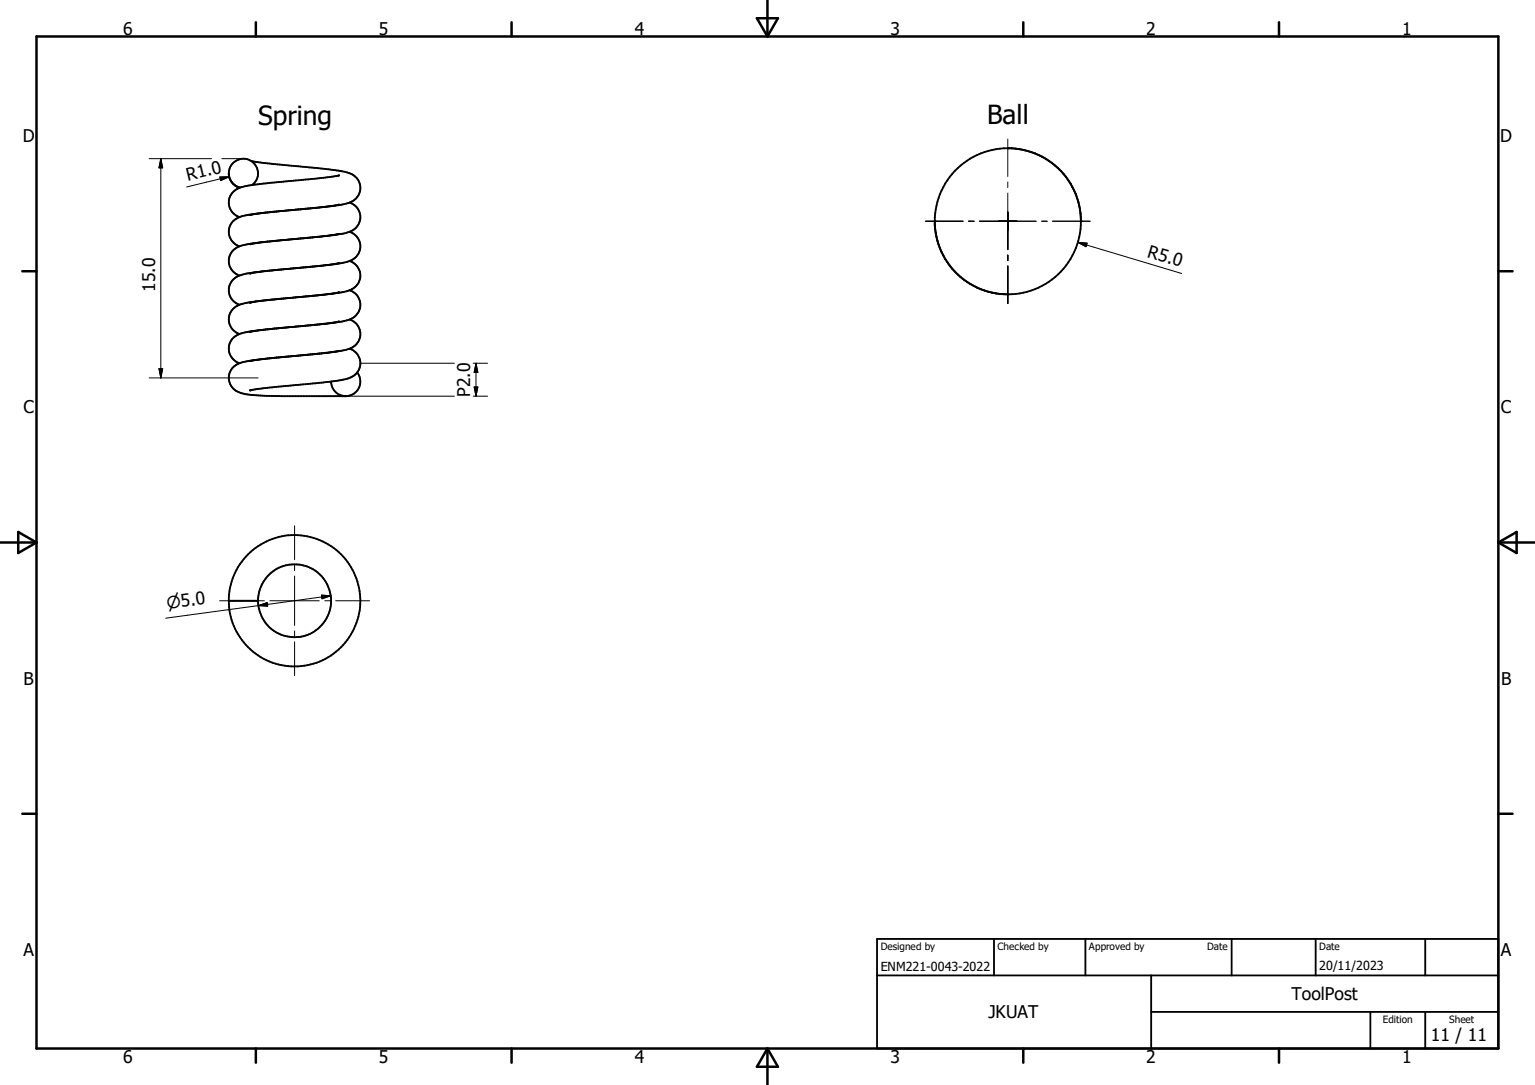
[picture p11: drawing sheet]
<svg xmlns="http://www.w3.org/2000/svg" width="297mm" height="210mm" viewBox="0 0 297 210" stroke-linecap="round" stroke-linejoin="round" font-family="sans-serif">
<g fill="none" stroke="#000" stroke-width=".36">
<path d="M44.3 33.8a3.1 3.1 0 0 0 2 2.6M44.4 34.5l.1 .2a2.68 2.68 0 0 0 2 1.6M46.5 36.3a3 3 0 0 0-2.2 2.8 3 3 0 0 0 2 2.9M48.7 31.2a2.82 2.82 0 0 1 .1 4.6M48.7 31.2a2.85 2.85 0 0 0-3.3 .1 2.85 2.85 0 0 0-1 3M48.7 31.2l4.2 .5 9.2 .9a24 24 0 0 1 6 1.2 3 3 0 0 1 1.6 3.2 3 3 0 0 1-2.7 2.4l-1.5 .3-4.6 .5M65.6 39.6l-3.8 .6M65.6 34l-3 .4-13.1 1.3-3 .6M67.7 39.2a3 3 0 0 1 2 3.2 3 3 0 0 1-2.7 2.7l-5.2 .7M48.4 52.9h.1M48.4 58.6h.1M49.5 47a6.9 6.9 0 0 0-4.4 1.5 2.96 2.96 0 0 0 1.2 4.8"/>
<path d="M49.5 47.1l-1.1 .2M52.2 52.4l-.9 .1a16.4 16.4 0 0 0-5.5 1.1 2.97 2.97 0 0 0-1.5 2.8 2.97 2.97 0 0 0 2 2.6M52.2 46.7l-2.7 .3M52.2 52.4l-3.8 .5M52.2 46.7l-2.7 .4M53 58l-1.3 .1a16.4 16.4 0 0 0-6 1.2 2.95 2.95 0 0 0-1.4 2.9 2.95 2.95 0 0 0 2 2.4M53 58l-4.6 .6M53 52.3l-.8 .1M53 46.6l-.8 .1M53 52.3l-.4 .1M53.5 46.6h-.5M53.9 40.9l-2.2 .2a15.3 15.3 0 0 0-6.2 1.3 2.96 2.96 0 0 0-1.2 2.9 2.96 2.96 0 0 0 2 2.4"/>
<path d="M53.9 57.9h-.4M53.9 52.2h-.4M53.9 46.6h-.4M54 57.9l-1 .1M54 46.6h-1M54 40.9l-5.6 .7M54.4 46.5l-.5 .1M54.4 40.8l-.5 .1M54.4 52.2h-.4M54.9 46.5h-.5M54.9 40.8h-.5M55.3 52.1h-.4"/>
<path d="M55.3 40.8h-.4M55.3 46.4l-.4 .1M55.8 57.7l-1.8 .2M56.3 52h-.5M56.8 51.9l-.5 .1M57.3 46.3l-2.5 .2M57.3 40.6l-2.5 .2M57.7 57.5l-1.4 .2M57.7 40.5l-1.9 .2M58.2 51.8l-1.5 .1M59.6 57.4l-5.7 .5M59.6 51.7l-6.6 .6"/>
<path d="M59.6 57.4l-1.9 .1M60 46l-4.2 .4M60.1 40.3l-2.4 .2M60.1 57.3l-.5 .1M60.5 57.3h-.5M60.5 57.3l-.9 .1M60.9 51.6l-2.7 .2M60.9 40.2l-2.7 .3M61 51.6h-1M61 40.2l-1 .1M61.4 45.8l-1.3 .2M61.4 45.8l-3.7 .4"/>
<path d="M61.8 51.5l-.8 .1M61.8 45.8h-.4M62.3 57.1l-1.8 .2M62.3 45.8h-.5M65.6 56.6l-3 .4M65.6 56.6h.1M65.6 50.9l-3.8 .6M65.6 45.3l-3 .4M67.7 44.9a3 3 0 0 1 2 3.1 3 3 0 0 1-2.7 2.7l-2.1 .4-3.1 .4M67.7 50.5a3 3 0 0 1 2 3.2 3 3 0 0 1-2.7 2.7l-5.2 .7M67.7 56.2a3 3 0 0 1 2 3.2 3 3 0 0 1-2.7 2.6l-2.5 .5-3.1 .3M48.4 75.6h.1"/>
<path d="M48.4 69.9h.1M52.2 63.7a18.1 18.1 0 0 0-6.5 1.3 2.95 2.95 0 0 0-1.4 2.8 2.95 2.95 0 0 0 2 2.5M52.2 69.3l-1.3 .2a14.9 14.9 0 0 0-5.2 1.1 3 3 0 0 0-1.3 3.3 3 3 0 0 0 2.6 2.3 40.2 40.2 0 0 0 7.6 .5h12.3M52.2 69.4l-3.8 .5M52.2 63.7l-3.8 .5M53 69.3l-.8 .1M53 63.6l-.8 .1M53 69.3h-.8M54.9 69.1l-1.9 .2M55.3 63.4l-2.3 .2M56.3 69l-1.5 .1M57.3 68.9l-1 .1"/>
<path d="M57.3 63.2l-2.9 .3M58.7 68.7l-1 .1M59.6 68.7l-.9 .1M59.6 63l-1.9 .2M59.6 63l-3.8 .3M60.5 68.6l-5.6 .5M60.5 68.6h-.5M61.4 68.5l-.9 .1M61.4 62.8l-1.8 .2M61.4 62.8l-1.4 .2M62.3 68.4l-.9 .1M64.1 73.8a2.85 2.85 0 0 0 2.8 2.9"/>
<path d="M64.5 68.1l-3.1 .4M64.5 68.1l-1.9 .3M65.6 67.9l-1.1 .2M65.6 62.2l-4.2 .6M67.7 61.8a3 3 0 0 1 2 3.2 3 3 0 0 1-2.7 2.7l-2.5 .4M67.7 67.5a2.99 2.99 0 0 1 2 3 2.99 2.99 0 0 1-2.4 2.8l-3.5 .6-11.6 1.1-3.8 .6M69.1 72.1a2.84 2.84 0 0 1 .3 3 2.84 2.84 0 0 1-2.5 1.6M44.3 116.3h5.6M169.7 188.8h120.2M169.7 181.7h120.2v21.3h-120.2zM192.3 181.7v7.1M210 181.7v7.1"/>
<path d="M222.7 195.9h67.2M222.7 188.8v14.2M238.3 181.7v7.1M254.6 181.7v7.1M265.2 195.9v7.1M275.8 181.7v7.1M275.8 195.9v7.1"/>
<circle cx="195" cy="42.8" r="14.1"/>
<circle cx="57" cy="116.3" r="7.1"/>
<circle cx="57" cy="116.3" r="12.7"/>
</g>
<g fill="#000">
<circle cx="195" cy="28.7" r=".18"/>
<circle cx="48.4" cy="52.9" r=".18"/>
<circle cx="48.4" cy="58.6" r=".18"/>
<circle cx="48.4" cy="47.3" r=".18"/>
<circle cx="48.4" cy="41.6" r=".18"/>
<circle cx="180.9" cy="42.8" r=".18"/>
<circle cx="195" cy="57" r=".18"/>
<circle cx="209.1" cy="42.8" r=".18"/>
<circle cx="48.4" cy="75.6" r=".18"/>
<circle cx="48.4" cy="69.9" r=".18"/>
<circle cx="48.4" cy="64.2" r=".18"/>
<circle cx="44.3" cy="116.3" r=".18"/>
</g>
<g fill="none" stroke="#000" stroke-width=".48">
<path d="M7.1 7.1h282.8v195.9h-282.8zM49.5 4.3v2.8M99 4.3v2.8M146.5 3.5h4l-2 3.6zM148.5 0v7.1M198 4.3v2.8M247.5 4.3v2.8M4.3 52.5h2.8M289.9 52.5h2.8M0 105h7.1M3.5 103l3.6 2-3.6 2zM289.9 105h7.1"/>
<path d="M289.9 105l3.6-2v4zM4.3 157.5h2.8M289.9 157.5h2.8M49.5 203v2.7M99 203v2.7M148.5 203v7M148.5 203l2 3.5h-4zM198 203v2.7M247.5 203v2.7"/>
</g>
<g fill="none" stroke="#000" stroke-width=".19">
<path d="M28.9 30.7h12M31.1 30.7v42.5M31.1 30.7l.4 1.8h-.7zM42.5 34.3l1.8-.1-1.6 .8zM42.9 30.7h4.2M44.3 34.2l-8.2 2M195 26.9v7.3M195 35.2v1.1M195 37.4v10.9M179.1 42.8h7.2M187.4 42.8h1.1M189.5 42.8h11"/>
<path d="M195 49.4v1M195 51.5v7.3M201.6 42.8h1M203.7 42.8h7.2M208.6 46.9l20 6M208.6 46.9l1.7 .2-.2 .7zM28.9 73.2h21M30.8 71.4h.7l-.4 1.8zM66.9 76.7h21M69.7 70.3h18.2M91.6 70.3h2.7M91.6 76.7h2.7"/>
<path d="M91.7 74.9h.8l-.4 1.8zM92.1 70.3v6.4M92.1 70.3l.4 1.8h-.8zM42.5 116.3h6.5M50 117.2l1.7-.6 .1 .7zM50 117.2l-17.9 2.5M50.1 116.3h1.1M52.2 116.3h9.6M57 101.8v6.5M57 109.4v1M57 111.5v9.6M62.2 115.2l1.8 .1-1.7 .6z"/>
<path d="M62.8 116.3h1.1M64 115.3l-14 1.9M64.9 116.3h6.6M57 122.1v1.1M57 124.2v6.6"/>
</g>
<path d="M31.1 30.7l.4 1.8h-.7zM42.5 34.3l1.8-.1-1.6 .8zM208.6 46.9l1.7 .2-.2 .7zM30.8 71.4h.7l-.4 1.8zM91.7 74.9h.8l-.4 1.8zM92.1 70.3l.4 1.8h-.8zM50 117.2l1.7-.6 .1 .7zM62.2 115.2l1.8 .1-1.7 .6z" fill="#000" stroke="#000" stroke-width=".19"/>
<g font-size="5.1">
<text x="50" y="24.3">Spring</text>
<text x="191" y="24">Ball</text>
</g>
<g font-size="3.4">
<text x="23.8" y="6.8">6</text>
<text x="73.3" y="6.8">5</text>
<text x="122.9" y="6.8">4</text>
<text x="172.3" y="6.8">3</text>
<text x="221.8" y="6.8">2</text>
<text x="271.3" y="6.8">1</text>
<text x="4.4" y="27.5">D</text>
<text x="290.3" y="27.5">D</text>
<text x="36.4" y="35" transform="rotate(-14 36.4 35)">R1.0</text>
<text x="221.9" y="49.7" transform="rotate(17 221.9 49.7)">R5.0</text>
<text x="30" y="56.5" transform="rotate(-90 30 56.5)">15.0</text>
<text x="91" y="76.8" transform="rotate(-90 91 76.8)">P2.0</text>
<text x="4.5" y="80">C</text>
<text x="290.4" y="80">C</text>
<text x="4.5" y="132.5">B</text>
<text x="290.4" y="132.5">B</text>
<text x="4.5" y="185">A</text>
<text x="290.4" y="185">A</text>
<text x="191.3" y="197.1">JKUAT</text>
<text x="249.9" y="193.6">ToolPost</text>
<text x="276.9" y="201.5">11 / 11</text>
<text x="23.8" y="205.7">6</text>
<text x="73.3" y="205.7">5</text>
<text x="122.9" y="205.7">4</text>
<text x="172.3" y="205.7">3</text>
<text x="221.8" y="205.7">2</text>
<text x="271.3" y="205.7">1</text>
</g>
<text font-size="3.2" x="32.4" y="117.9" transform="rotate(-8 32.4 117.9)">n5.0</text>
<g font-size="2.4">
<text x="170.4" y="188">ENM221-0043-2022</text>
<text x="255.3" y="187.7">20/11/2023</text>
</g>
<g font-size="1.9">
<text x="170.4" y="183.9">Designed by</text>
<text x="193" y="183.9">Checked by</text>
<text x="210.7" y="183.9">Approved by</text>
<text x="233.6" y="183.9">Date</text>
<text x="255.3" y="183.9">Date</text>
<text x="267.5" y="198">Edition</text>
<text x="280.4" y="198">Sheet</text>
</g>
</svg>
